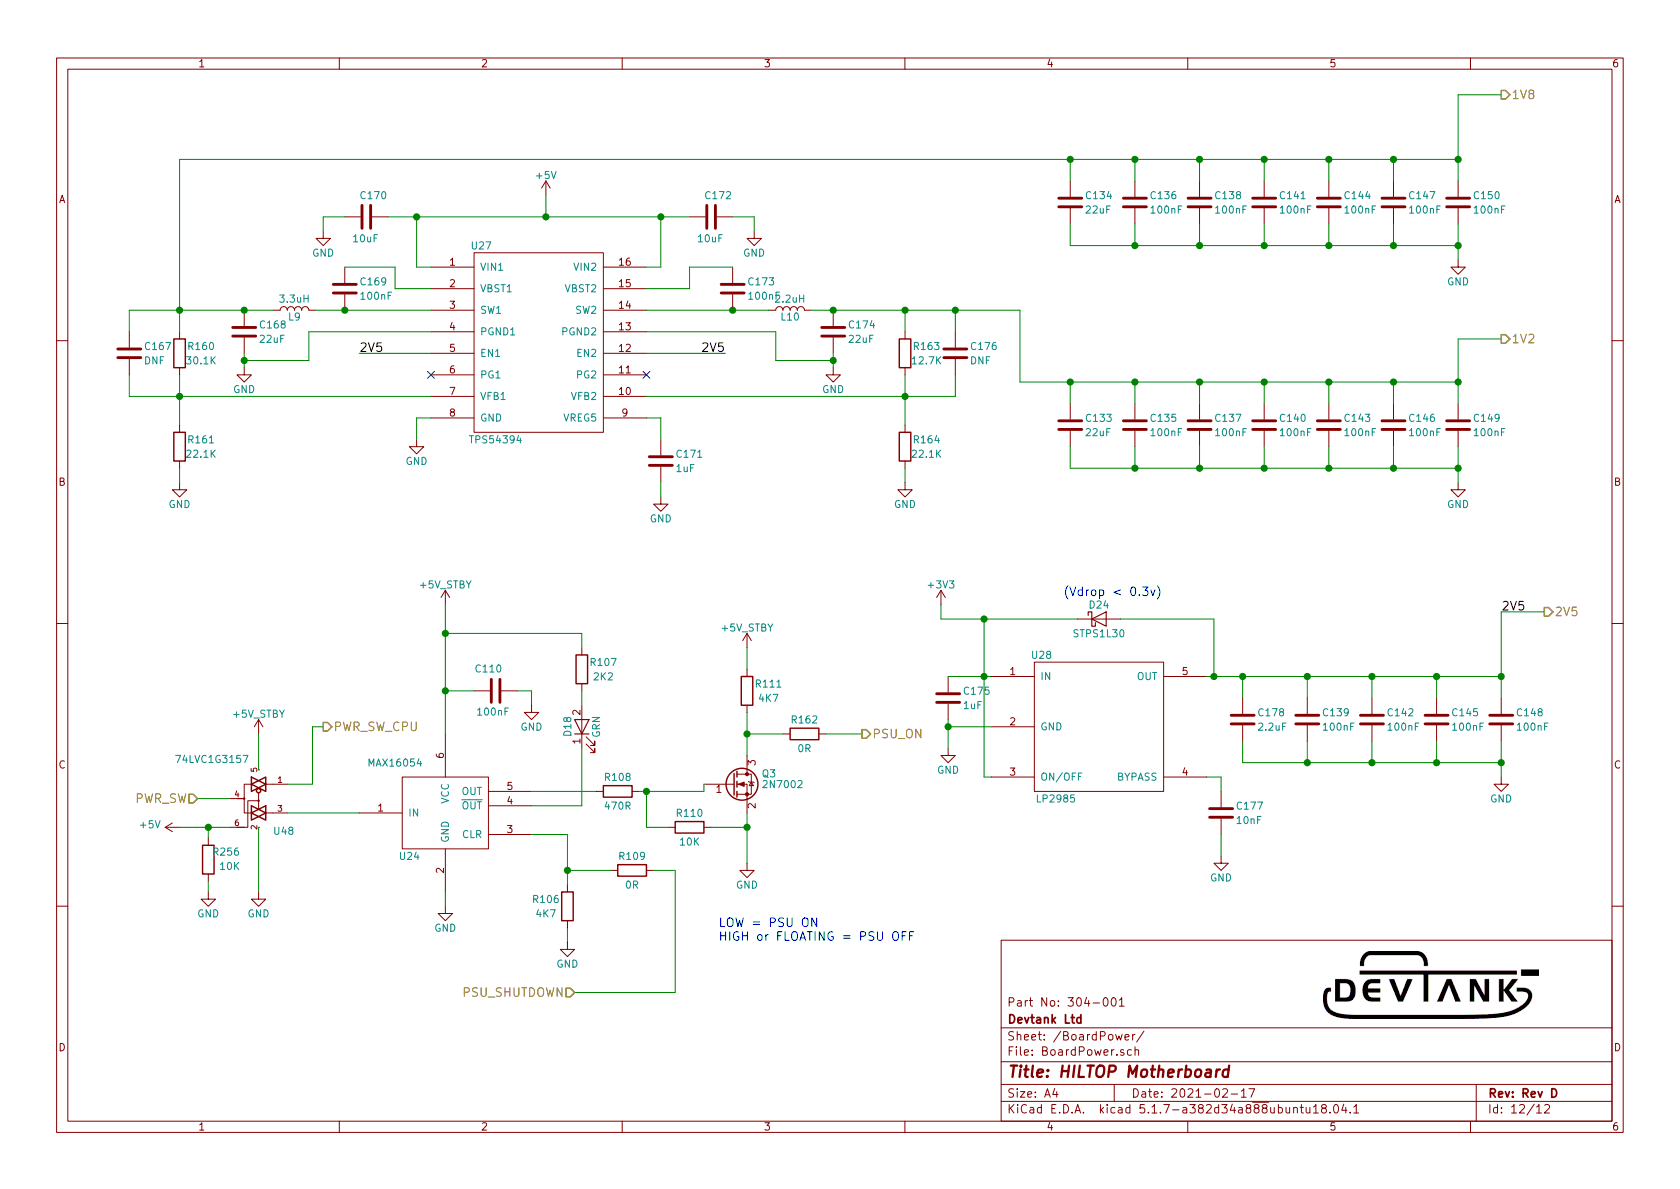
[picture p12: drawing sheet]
EESchema Schematic File Version 4
EELAYER 30 0
EELAYER END
$Descr A4 11693 8268
encoding utf-8
Sheet 12 12
Title "HILTOP Motherboard"
Date "2021-02-17"
Rev "Rev D"
Comp "Devtank Ltd"
Comment1 "Part No: 304-001"
Comment2 ""
Comment3 ""
Comment4 ""
$EndDescr
Text HLabel 10450 2350 2    60   Output ~ 0
1V2
Text HLabel 10450 650  2    60   Output ~ 0
1V8
Text HLabel 10750 4250 2    60   Output ~ 0
2V5
$Comp
L power:+3V3 #PWR0308
U 1 1
P 6550 4200
F 0 "#PWR0308" H 6550 4050 50  0001 C CNN
F 1 "+3V3" H 6550 4340 50  0000 C CNN
F 2 "" H 6550 4200 50  0000 C CNN
F 3 "" H 6550 4200 50  0000 C CNN
	1    6550 4200
	1    0    0    -1  
$EndComp
$Comp
L HILTOP_Motherboard-rescue:+5V_STBY-Devtank #PWR0297
U 1 1
P 3100 4200
F 0 "#PWR0297" H 3100 4050 50  0001 C CNN
F 1 "+5V_STBY" H 3100 4340 50  0000 C CNN
F 2 "" H 3100 4200 50  0000 C CNN
F 3 "" H 3100 4200 50  0000 C CNN
	1    3100 4200
	1    0    0    -1  
$EndComp
Text HLabel 6000 5100 2    60   Output ~ 0
PSU_ON
$Comp
L HILTOP_Motherboard-rescue:R-device R111
U 1 1
P 5200 4800
F 0 "R111" H 5350 4850 50  0000 C CNN
F 1 "4K7" H 5350 4750 50  0000 C CNN
F 2 "Resistor_SMD:R_0603_1608Metric" V 5130 4800 50  0001 C CNN
F 3 "" H 5200 4800 50  0000 C CNN
F 4 "101-009" H 5200 4800 60  0001 C CNN "Devtank"
	1    5200 4800
	1    0    0    -1  
$EndComp
$Comp
L power:GND #PWR0305
U 1 1
P 5200 6000
F 0 "#PWR0305" H 5200 5750 50  0001 C CNN
F 1 "GND" H 5200 5850 50  0000 C CNN
F 2 "" H 5200 6000 50  0000 C CNN
F 3 "" H 5200 6000 50  0000 C CNN
	1    5200 6000
	1    0    0    -1  
$EndComp
$Comp
L HILTOP_Motherboard-rescue:+5V_STBY-Devtank #PWR0304
U 1 1
P 5200 4500
F 0 "#PWR0304" H 5200 4350 50  0001 C CNN
F 1 "+5V_STBY" H 5200 4640 50  0000 C CNN
F 2 "" H 5200 4500 50  0000 C CNN
F 3 "" H 5200 4500 50  0000 C CNN
	1    5200 4500
	1    0    0    -1  
$EndComp
Wire Wire Line
	5200 4500 5200 4650
Wire Wire Line
	5200 4950 5200 5100
Connection ~ 5200 5100
Wire Wire Line
	5200 5650 5200 5750
Text Notes 5000 6550 0    60   ~ 0
LOW = PSU ON\nHIGH or FLOATING = PSU OFF
$Comp
L HILTOP_Motherboard-rescue:2N7002-Transistor Q3
U 1 1
P 5100 5450
F 0 "Q3" H 5300 5525 50  0000 L CNN
F 1 "2N7002" H 5300 5450 50  0000 L CNN
F 2 "Package_TO_SOT_SMD:SOT-23" H 5300 5375 50  0001 L CIN
F 3 "" H 5100 5450 50  0000 L CNN
F 4 "170-001" H 5100 5450 60  0001 C CNN "Devtank"
	1    5100 5450
	1    0    0    -1  
$EndComp
$Comp
L HILTOP_Motherboard-rescue:R-device R108
U 1 1
P 4300 5500
F 0 "R108" V 4200 5500 50  0000 C CNN
F 1 "470R" V 4400 5500 50  0000 C CNN
F 2 "Resistor_SMD:R_0603_1608Metric" V 4230 5500 50  0001 C CNN
F 3 "" H 4300 5500 50  0000 C CNN
F 4 "101-001" V 4300 5500 60  0001 C CNN "Devtank"
	1    4300 5500
	0    1    1    0   
$EndComp
$Comp
L HILTOP_Motherboard-rescue:R-device R110
U 1 1
P 4800 5750
F 0 "R110" V 4700 5750 50  0000 C CNN
F 1 "10K" V 4900 5750 50  0000 C CNN
F 2 "Resistor_SMD:R_0603_1608Metric" V 4730 5750 50  0001 C CNN
F 3 "" H 4800 5750 50  0000 C CNN
F 4 "101-010" V 4800 5750 60  0001 C CNN "Devtank"
	1    4800 5750
	0    1    1    0   
$EndComp
Wire Wire Line
	4450 5500 4500 5500
Wire Wire Line
	4950 5750 5200 5750
Connection ~ 5200 5750
Wire Wire Line
	4650 5750 4500 5750
Wire Wire Line
	4500 5750 4500 5500
Connection ~ 4500 5500
$Comp
L HILTOP_Motherboard-rescue:MAX16054-Devtank U24
U 1 1
P 3100 5650
F 0 "U24" H 2850 5350 50  0000 C CNN
F 1 "MAX16054" H 2750 6000 50  0000 C CNN
F 2 "Package_TO_SOT_SMD:TSOT-23-6" H 3400 5150 50  0001 C CNN
F 3 "DOCUMENTATION" H 3250 5250 50  0001 C CNN
F 4 "123-002" H 3100 5650 60  0001 C CNN "Devtank"
	1    3100 5650
	1    0    0    -1  
$EndComp
Wire Wire Line
	3700 5500 4150 5500
$Comp
L HILTOP_Motherboard-rescue:R-device R106
U 1 1
P 3950 6300
F 0 "R106" H 3800 6350 50  0000 C CNN
F 1 "4K7" H 3800 6250 50  0000 C CNN
F 2 "Resistor_SMD:R_0603_1608Metric" V 3880 6300 50  0001 C CNN
F 3 "" H 3950 6300 50  0000 C CNN
F 4 "101-009" H 3950 6300 60  0001 C CNN "Devtank"
	1    3950 6300
	1    0    0    -1  
$EndComp
Wire Wire Line
	3700 5800 3950 5800
Wire Wire Line
	3950 5800 3950 6050
Wire Wire Line
	2500 5650 2000 5650
Wire Wire Line
	3100 4200 3100 4400
$Comp
L power:GND #PWR0301
U 1 1
P 3950 6550
F 0 "#PWR0301" H 3950 6300 50  0001 C CNN
F 1 "GND" H 3950 6400 50  0000 C CNN
F 2 "" H 3950 6550 50  0000 C CNN
F 3 "" H 3950 6550 50  0000 C CNN
	1    3950 6550
	1    0    0    -1  
$EndComp
Wire Wire Line
	3950 6550 3950 6450
Text HLabel 4000 6900 0    60   Input ~ 0
PSU_SHUTDOWN
$Comp
L HILTOP_Motherboard-rescue:R-device R109
U 1 1
P 4400 6050
F 0 "R109" V 4300 6050 50  0000 C CNN
F 1 "0R" V 4500 6050 50  0000 C CNN
F 2 "Resistor_SMD:R_0603_1608Metric" V 4330 6050 50  0001 C CNN
F 3 "" H 4400 6050 50  0000 C CNN
F 4 "101-005" V 4400 6050 60  0001 C CNN "Devtank"
	1    4400 6050
	0    1    1    0   
$EndComp
Wire Wire Line
	4250 6050 3950 6050
Connection ~ 3950 6050
Wire Wire Line
	4550 6050 4700 6050
Wire Wire Line
	4700 6050 4700 6900
Wire Wire Line
	4700 6900 4000 6900
$Comp
L power:GND #PWR0298
U 1 1
P 3100 6300
F 0 "#PWR0298" H 3100 6050 50  0001 C CNN
F 1 "GND" H 3100 6150 50  0000 C CNN
F 2 "" H 3100 6300 50  0000 C CNN
F 3 "" H 3100 6300 50  0000 C CNN
	1    3100 6300
	1    0    0    -1  
$EndComp
Wire Wire Line
	3100 6300 3100 6200
$Comp
L HILTOP_Motherboard-rescue:C-device C110
U 1 1
P 3450 4800
F 0 "C110" V 3600 4750 50  0000 L CNN
F 1 "100nF" V 3300 4700 50  0000 L CNN
F 2 "Capacitor_SMD:C_0603_1608Metric" H 3488 4650 50  0001 C CNN
F 3 "" H 3450 4800 50  0000 C CNN
F 4 "105-002" V 3450 4800 60  0001 C CNN "Devtank"
	1    3450 4800
	0    -1   -1   0   
$EndComp
$Comp
L power:GND #PWR0300
U 1 1
P 3700 4900
F 0 "#PWR0300" H 3700 4650 50  0001 C CNN
F 1 "GND" H 3700 4750 50  0000 C CNN
F 2 "" H 3700 4900 50  0000 C CNN
F 3 "" H 3700 4900 50  0000 C CNN
	1    3700 4900
	1    0    0    -1  
$EndComp
Wire Wire Line
	3600 4800 3700 4800
Wire Wire Line
	3700 4800 3700 4900
$Comp
L HILTOP_Motherboard-rescue:LED-device D18
U 1 1
P 4050 5050
F 0 "D18" H 4050 5150 50  0000 C CNN
F 1 "GRN" H 4050 4950 50  0000 C CNN
F 2 "LED_SMD:LED_0402_1005Metric" H 4050 5050 50  0001 C CNN
F 3 "" H 4050 5050 50  0000 C CNN
F 4 "110-005" H 4050 5050 60  0001 C CNN "Devtank"
	1    4050 5050
	0    -1   -1   0   
$EndComp
$Comp
L HILTOP_Motherboard-rescue:R-device R107
U 1 1
P 4050 4650
F 0 "R107" H 4200 4700 50  0000 C CNN
F 1 "2K2" H 4200 4600 50  0000 C CNN
F 2 "Resistor_SMD:R_0603_1608Metric" V 3980 4650 50  0001 C CNN
F 3 "" H 4050 4650 50  0000 C CNN
F 4 "101-011" H 4050 4650 60  0001 C CNN "Devtank"
	1    4050 4650
	1    0    0    -1  
$EndComp
Wire Wire Line
	4050 4500 4050 4400
Wire Wire Line
	4050 4400 3100 4400
Connection ~ 3100 4400
Wire Wire Line
	4050 4800 4050 4900
Wire Wire Line
	4050 5200 4050 5600
Wire Wire Line
	4050 5600 3700 5600
Wire Wire Line
	3300 4800 3100 4800
Connection ~ 3100 4800
$Comp
L HILTOP_Motherboard-rescue:C-device C143
U 1 1
P 9250 2950
F 0 "C143" H 9350 3000 50  0000 L CNN
F 1 "100nF" H 9350 2900 50  0000 L CNN
F 2 "Capacitor_SMD:C_0603_1608Metric" H 9288 2800 50  0001 C CNN
F 3 "" H 9250 2950 50  0000 C CNN
F 4 "105-002" H 9250 2950 60  0001 C CNN "Devtank"
	1    9250 2950
	1    0    0    -1  
$EndComp
$Comp
L HILTOP_Motherboard-rescue:C-device C146
U 1 1
P 9700 2950
F 0 "C146" H 9800 3000 50  0000 L CNN
F 1 "100nF" H 9800 2900 50  0000 L CNN
F 2 "Capacitor_SMD:C_0603_1608Metric" H 9738 2800 50  0001 C CNN
F 3 "" H 9700 2950 50  0000 C CNN
F 4 "105-002" H 9700 2950 60  0001 C CNN "Devtank"
	1    9700 2950
	1    0    0    -1  
$EndComp
$Comp
L HILTOP_Motherboard-rescue:C-device C149
U 1 1
P 10150 2950
F 0 "C149" H 10250 3000 50  0000 L CNN
F 1 "100nF" H 10250 2900 50  0000 L CNN
F 2 "Capacitor_SMD:C_0603_1608Metric" H 10188 2800 50  0001 C CNN
F 3 "" H 10150 2950 50  0000 C CNN
F 4 "105-002" H 10150 2950 60  0001 C CNN "Devtank"
	1    10150 2950
	1    0    0    -1  
$EndComp
$Comp
L HILTOP_Motherboard-rescue:C-device C140
U 1 1
P 8800 2950
F 0 "C140" H 8900 3000 50  0000 L CNN
F 1 "100nF" H 8900 2900 50  0000 L CNN
F 2 "Capacitor_SMD:C_0603_1608Metric" H 8838 2800 50  0001 C CNN
F 3 "" H 8800 2950 50  0000 C CNN
F 4 "105-002" H 8800 2950 60  0001 C CNN "Devtank"
	1    8800 2950
	1    0    0    -1  
$EndComp
$Comp
L HILTOP_Motherboard-rescue:C-device C137
U 1 1
P 8350 2950
F 0 "C137" H 8450 3000 50  0000 L CNN
F 1 "100nF" H 8450 2900 50  0000 L CNN
F 2 "Capacitor_SMD:C_0603_1608Metric" H 8388 2800 50  0001 C CNN
F 3 "" H 8350 2950 50  0000 C CNN
F 4 "105-002" H 8350 2950 60  0001 C CNN "Devtank"
	1    8350 2950
	1    0    0    -1  
$EndComp
$Comp
L HILTOP_Motherboard-rescue:C-device C135
U 1 1
P 7900 2950
F 0 "C135" H 8000 3000 50  0000 L CNN
F 1 "100nF" H 8000 2900 50  0000 L CNN
F 2 "Capacitor_SMD:C_0603_1608Metric" H 7938 2800 50  0001 C CNN
F 3 "" H 7900 2950 50  0000 C CNN
F 4 "105-002" H 7900 2950 60  0001 C CNN "Devtank"
	1    7900 2950
	1    0    0    -1  
$EndComp
$Comp
L HILTOP_Motherboard-rescue:C-device C133
U 1 1
P 7450 2950
F 0 "C133" H 7550 3000 50  0000 L CNN
F 1 "22uF" H 7550 2900 50  0000 L CNN
F 2 "Capacitor_SMD:C_1206_3216Metric" H 7488 2800 50  0001 C CNN
F 3 "" H 7450 2950 50  0000 C CNN
F 4 "105-003" H 7450 2950 60  0001 C CNN "Devtank"
	1    7450 2950
	1    0    0    -1  
$EndComp
Wire Wire Line
	10150 2350 10150 2650
Wire Wire Line
	10150 2350 10450 2350
Wire Wire Line
	7450 2800 7450 2650
Wire Wire Line
	7100 2650 7450 2650
Connection ~ 10150 2650
Wire Wire Line
	7900 2800 7900 2650
Connection ~ 7900 2650
Wire Wire Line
	8350 2800 8350 2650
Connection ~ 8350 2650
Wire Wire Line
	8800 2800 8800 2650
Connection ~ 8800 2650
Wire Wire Line
	9250 2800 9250 2650
Connection ~ 9250 2650
Wire Wire Line
	9700 2800 9700 2650
Connection ~ 9700 2650
Wire Wire Line
	7450 3100 7450 3250
Wire Wire Line
	10150 3100 10150 3250
Wire Wire Line
	9700 3250 9700 3100
Connection ~ 9700 3250
Wire Wire Line
	9250 3250 9250 3100
Connection ~ 9250 3250
Wire Wire Line
	8800 3250 8800 3100
Connection ~ 8800 3250
Wire Wire Line
	8350 3250 8350 3100
Connection ~ 8350 3250
Wire Wire Line
	7900 3100 7900 3250
Connection ~ 7900 3250
$Comp
L power:GND #PWR0314
U 1 1
P 10150 3350
F 0 "#PWR0314" H 10150 3100 50  0001 C CNN
F 1 "GND" H 10150 3200 50  0000 C CNN
F 2 "" H 10150 3350 50  0000 C CNN
F 3 "" H 10150 3350 50  0000 C CNN
	1    10150 3350
	1    0    0    -1  
$EndComp
Connection ~ 10150 3250
$Comp
L HILTOP_Motherboard-rescue:C-device C144
U 1 1
P 9250 1400
F 0 "C144" H 9350 1450 50  0000 L CNN
F 1 "100nF" H 9350 1350 50  0000 L CNN
F 2 "Capacitor_SMD:C_0603_1608Metric" H 9288 1250 50  0001 C CNN
F 3 "" H 9250 1400 50  0000 C CNN
F 4 "105-002" H 9250 1400 60  0001 C CNN "Devtank"
	1    9250 1400
	1    0    0    -1  
$EndComp
$Comp
L HILTOP_Motherboard-rescue:C-device C147
U 1 1
P 9700 1400
F 0 "C147" H 9800 1450 50  0000 L CNN
F 1 "100nF" H 9800 1350 50  0000 L CNN
F 2 "Capacitor_SMD:C_0603_1608Metric" H 9738 1250 50  0001 C CNN
F 3 "" H 9700 1400 50  0000 C CNN
F 4 "105-002" H 9700 1400 60  0001 C CNN "Devtank"
	1    9700 1400
	1    0    0    -1  
$EndComp
$Comp
L HILTOP_Motherboard-rescue:C-device C150
U 1 1
P 10150 1400
F 0 "C150" H 10250 1450 50  0000 L CNN
F 1 "100nF" H 10250 1350 50  0000 L CNN
F 2 "Capacitor_SMD:C_0603_1608Metric" H 10188 1250 50  0001 C CNN
F 3 "" H 10150 1400 50  0000 C CNN
F 4 "105-002" H 10150 1400 60  0001 C CNN "Devtank"
	1    10150 1400
	1    0    0    -1  
$EndComp
$Comp
L HILTOP_Motherboard-rescue:C-device C141
U 1 1
P 8800 1400
F 0 "C141" H 8900 1450 50  0000 L CNN
F 1 "100nF" H 8900 1350 50  0000 L CNN
F 2 "Capacitor_SMD:C_0603_1608Metric" H 8838 1250 50  0001 C CNN
F 3 "" H 8800 1400 50  0000 C CNN
F 4 "105-002" H 8800 1400 60  0001 C CNN "Devtank"
	1    8800 1400
	1    0    0    -1  
$EndComp
$Comp
L HILTOP_Motherboard-rescue:C-device C138
U 1 1
P 8350 1400
F 0 "C138" H 8450 1450 50  0000 L CNN
F 1 "100nF" H 8450 1350 50  0000 L CNN
F 2 "Capacitor_SMD:C_0603_1608Metric" H 8388 1250 50  0001 C CNN
F 3 "" H 8350 1400 50  0000 C CNN
F 4 "105-002" H 8350 1400 60  0001 C CNN "Devtank"
	1    8350 1400
	1    0    0    -1  
$EndComp
$Comp
L HILTOP_Motherboard-rescue:C-device C136
U 1 1
P 7900 1400
F 0 "C136" H 8000 1450 50  0000 L CNN
F 1 "100nF" H 8000 1350 50  0000 L CNN
F 2 "Capacitor_SMD:C_0603_1608Metric" H 7938 1250 50  0001 C CNN
F 3 "" H 7900 1400 50  0000 C CNN
F 4 "105-002" H 7900 1400 60  0001 C CNN "Devtank"
	1    7900 1400
	1    0    0    -1  
$EndComp
$Comp
L HILTOP_Motherboard-rescue:C-device C134
U 1 1
P 7450 1400
F 0 "C134" H 7550 1450 50  0000 L CNN
F 1 "22uF" H 7550 1350 50  0000 L CNN
F 2 "Capacitor_SMD:C_1206_3216Metric" H 7488 1250 50  0001 C CNN
F 3 "" H 7450 1400 50  0000 C CNN
F 4 "105-003" H 7450 1400 60  0001 C CNN "Devtank"
	1    7450 1400
	1    0    0    -1  
$EndComp
Wire Wire Line
	10150 650  10150 1100
Wire Wire Line
	7450 1250 7450 1100
Wire Wire Line
	1250 1100 7450 1100
Connection ~ 10150 1100
Wire Wire Line
	7900 1250 7900 1100
Connection ~ 7900 1100
Wire Wire Line
	8350 1250 8350 1100
Connection ~ 8350 1100
Wire Wire Line
	8800 1250 8800 1100
Connection ~ 8800 1100
Wire Wire Line
	9250 1250 9250 1100
Connection ~ 9250 1100
Wire Wire Line
	9700 1250 9700 1100
Connection ~ 9700 1100
Wire Wire Line
	7450 1550 7450 1700
Wire Wire Line
	10150 1550 10150 1700
Wire Wire Line
	9700 1700 9700 1550
Connection ~ 9700 1700
Wire Wire Line
	9250 1700 9250 1550
Connection ~ 9250 1700
Wire Wire Line
	8800 1700 8800 1550
Connection ~ 8800 1700
Wire Wire Line
	8350 1700 8350 1550
Connection ~ 8350 1700
Wire Wire Line
	7900 1550 7900 1700
Connection ~ 7900 1700
$Comp
L power:GND #PWR0313
U 1 1
P 10150 1800
F 0 "#PWR0313" H 10150 1550 50  0001 C CNN
F 1 "GND" H 10150 1650 50  0000 C CNN
F 2 "" H 10150 1800 50  0000 C CNN
F 3 "" H 10150 1800 50  0000 C CNN
	1    10150 1800
	1    0    0    -1  
$EndComp
Connection ~ 10150 1700
Wire Wire Line
	10450 650  10150 650 
$Comp
L HILTOP_Motherboard-rescue:C-device C142
U 1 1
P 9550 5000
F 0 "C142" H 9650 5050 50  0000 L CNN
F 1 "100nF" H 9650 4950 50  0000 L CNN
F 2 "Capacitor_SMD:C_0603_1608Metric" H 9588 4850 50  0001 C CNN
F 3 "" H 9550 5000 50  0000 C CNN
F 4 "105-002" H 9550 5000 60  0001 C CNN "Devtank"
	1    9550 5000
	1    0    0    -1  
$EndComp
$Comp
L HILTOP_Motherboard-rescue:C-device C145
U 1 1
P 10000 5000
F 0 "C145" H 10100 5050 50  0000 L CNN
F 1 "100nF" H 10100 4950 50  0000 L CNN
F 2 "Capacitor_SMD:C_0603_1608Metric" H 10038 4850 50  0001 C CNN
F 3 "" H 10000 5000 50  0000 C CNN
F 4 "105-002" H 10000 5000 60  0001 C CNN "Devtank"
	1    10000 5000
	1    0    0    -1  
$EndComp
$Comp
L HILTOP_Motherboard-rescue:C-device C148
U 1 1
P 10450 5000
F 0 "C148" H 10550 5050 50  0000 L CNN
F 1 "100nF" H 10550 4950 50  0000 L CNN
F 2 "Capacitor_SMD:C_0603_1608Metric" H 10488 4850 50  0001 C CNN
F 3 "" H 10450 5000 50  0000 C CNN
F 4 "105-002" H 10450 5000 60  0001 C CNN "Devtank"
	1    10450 5000
	1    0    0    -1  
$EndComp
$Comp
L HILTOP_Motherboard-rescue:C-device C139
U 1 1
P 9100 5000
F 0 "C139" H 9200 5050 50  0000 L CNN
F 1 "100nF" H 9200 4950 50  0000 L CNN
F 2 "Capacitor_SMD:C_0603_1608Metric" H 9138 4850 50  0001 C CNN
F 3 "" H 9100 5000 50  0000 C CNN
F 4 "105-002" H 9100 5000 60  0001 C CNN "Devtank"
	1    9100 5000
	1    0    0    -1  
$EndComp
Wire Wire Line
	10450 4250 10450 4700
Connection ~ 10450 4700
Wire Wire Line
	9100 4700 9100 4850
Connection ~ 9100 4700
Wire Wire Line
	9550 4700 9550 4850
Connection ~ 9550 4700
Wire Wire Line
	10000 4700 10000 4850
Connection ~ 10000 4700
Wire Wire Line
	10450 5150 10450 5300
Wire Wire Line
	10000 5300 10000 5150
Connection ~ 10000 5300
Wire Wire Line
	9550 5300 9550 5150
Connection ~ 9550 5300
Wire Wire Line
	9100 5150 9100 5300
Connection ~ 9100 5300
$Comp
L power:GND #PWR0312
U 1 1
P 10450 5400
F 0 "#PWR0312" H 10450 5150 50  0001 C CNN
F 1 "GND" H 10450 5250 50  0000 C CNN
F 2 "" H 10450 5400 50  0000 C CNN
F 3 "" H 10450 5400 50  0000 C CNN
	1    10450 5400
	1    0    0    -1  
$EndComp
Connection ~ 10450 5300
Wire Wire Line
	8650 5300 9100 5300
Wire Wire Line
	8400 4700 8450 4700
Wire Wire Line
	10750 4250 10450 4250
$Comp
L HILTOP_Motherboard-rescue:LP2985-Devtank U28
U 1 1
P 7650 5050
F 0 "U28" H 7250 5550 50  0000 C CNN
F 1 "LP2985" H 7350 4550 50  0000 C CNN
F 2 "Package_TO_SOT_SMD:SOT-23-5" H 7750 4450 50  0001 C CNN
F 3 "DOCUMENTATION" H 7900 4550 50  0001 C CNN
F 4 "150-001" H 7650 5050 60  0001 C CNN "Devtank"
	1    7650 5050
	1    0    0    -1  
$EndComp
$Comp
L HILTOP_Motherboard-rescue:D_Schottky-device D24
U 1 1
P 7650 4300
F 0 "D24" H 7650 4400 50  0000 C CNN
F 1 "STPS1L30" H 7650 4200 50  0000 C CNN
F 2 "Diodes_SMD:D_SMB" H 7650 4300 50  0001 C CNN
F 3 "" H 7650 4300 50  0000 C CNN
F 4 "133-001" H 7650 4300 60  0001 C CNN "Devtank"
	1    7650 4300
	1    0    0    -1  
$EndComp
Wire Wire Line
	7800 4300 8450 4300
Wire Wire Line
	8450 4300 8450 4700
Connection ~ 8450 4700
Wire Wire Line
	6600 4700 6850 4700
Wire Wire Line
	6850 4300 6850 4700
Wire Wire Line
	6550 4300 6850 4300
Wire Wire Line
	6550 4200 6550 4300
Connection ~ 6850 4300
$Comp
L power:GND #PWR0309
U 1 1
P 6600 5200
F 0 "#PWR0309" H 6600 4950 50  0001 C CNN
F 1 "GND" H 6600 5050 50  0000 C CNN
F 2 "" H 6600 5200 50  0000 C CNN
F 3 "" H 6600 5200 50  0000 C CNN
	1    6600 5200
	1    0    0    -1  
$EndComp
Wire Wire Line
	6600 5000 6600 5050
Wire Wire Line
	6600 5050 6900 5050
Wire Wire Line
	6850 5400 6900 5400
Connection ~ 6850 4700
$Comp
L HILTOP_Motherboard-rescue:C-device C175
U 1 1
P 6600 4850
F 0 "C175" H 6700 4900 50  0000 L CNN
F 1 "1uF" H 6700 4800 50  0000 L CNN
F 2 "Capacitor_SMD:C_0603_1608Metric" H 6638 4700 50  0001 C CNN
F 3 "" H 6600 4850 50  0000 C CNN
F 4 "105-014" H 6600 4850 60  0001 C CNN "Devtank"
	1    6600 4850
	1    0    0    -1  
$EndComp
Connection ~ 6600 5050
$Comp
L HILTOP_Motherboard-rescue:C-device C178
U 1 1
P 8650 5000
F 0 "C178" H 8750 5050 50  0000 L CNN
F 1 "2.2uF" H 8750 4950 50  0000 L CNN
F 2 "Capacitor_SMD:C_0805_2012Metric" H 8688 4850 50  0001 C CNN
F 3 "" H 8650 5000 50  0000 C CNN
F 4 "105-005" H 8650 5000 60  0001 C CNN "Devtank"
	1    8650 5000
	1    0    0    -1  
$EndComp
Wire Wire Line
	8650 4850 8650 4700
Connection ~ 8650 4700
Wire Wire Line
	8650 5150 8650 5300
$Comp
L HILTOP_Motherboard-rescue:C-device C177
U 1 1
P 8500 5650
F 0 "C177" H 8600 5700 50  0000 L CNN
F 1 "10nF" H 8600 5600 50  0000 L CNN
F 2 "Capacitor_SMD:C_0603_1608Metric" H 8538 5500 50  0001 C CNN
F 3 "" H 8500 5650 50  0000 C CNN
F 4 "105-006" H 8500 5650 60  0001 C CNN "Devtank"
	1    8500 5650
	1    0    0    -1  
$EndComp
Wire Wire Line
	8400 5400 8500 5400
Wire Wire Line
	8500 5400 8500 5500
$Comp
L power:GND #PWR0311
U 1 1
P 8500 5950
F 0 "#PWR0311" H 8500 5700 50  0001 C CNN
F 1 "GND" H 8500 5800 50  0000 C CNN
F 2 "" H 8500 5950 50  0000 C CNN
F 3 "" H 8500 5950 50  0000 C CNN
	1    8500 5950
	1    0    0    -1  
$EndComp
Wire Wire Line
	8500 5950 8500 5800
Text Notes 7400 4150 0    60   ~ 0
(Vdrop < 0.3v)
Text Label 10450 4250 0    60   ~ 0
2V5
Wire Wire Line
	4500 2450 5050 2450
Wire Wire Line
	3000 2450 2500 2450
Text Label 5050 2450 2    60   ~ 0
2V5
Text Label 2500 2450 0    60   ~ 0
2V5
$Comp
L HILTOP_Motherboard-rescue:L-device L9
U 1 1
P 2050 2150
F 0 "L9" V 2000 2150 50  0000 C CNN
F 1 "3.3uH" V 2125 2150 50  0000 C CNN
F 2 "Devtank_PCB_Lib:Inductor_8x8" H 2050 2150 50  0001 C CNN
F 3 "" H 2050 2150 50  0000 C CNN
F 4 "112-003" V 2050 2150 60  0001 C CNN "Devtank"
	1    2050 2150
	0    -1   -1   0   
$EndComp
$Comp
L HILTOP_Motherboard-rescue:L-device L10
U 1 1
P 5500 2150
F 0 "L10" V 5450 2150 50  0000 C CNN
F 1 "2.2uH" V 5575 2150 50  0000 C CNN
F 2 "Devtank_PCB_Lib:Inductor_8x8" H 5500 2150 50  0001 C CNN
F 3 "" H 5500 2150 50  0000 C CNN
F 4 "112-002" V 5500 2150 60  0001 C CNN "Devtank"
	1    5500 2150
	0    -1   -1   0   
$EndComp
$Comp
L HILTOP_Motherboard-rescue:C-device C173
U 1 1
P 5100 2000
F 0 "C173" H 5200 2050 50  0000 L CNN
F 1 "100nF" H 5200 1950 50  0000 L CNN
F 2 "Capacitor_SMD:C_0603_1608Metric" H 5138 1850 50  0001 C CNN
F 3 "" H 5100 2000 50  0000 C CNN
F 4 "105-002" H 5100 2000 60  0001 C CNN "Devtank"
	1    5100 2000
	1    0    0    -1  
$EndComp
$Comp
L HILTOP_Motherboard-rescue:TPS54394-Devtank U27
U 1 1
P 3750 2450
F 0 "U27" H 3350 3200 50  0000 C CNN
F 1 "TPS54394" H 3450 1850 50  0000 C CNN
F 2 "Devtank_PCB_Lib:HTSSOP-16_4.4x5mm_Pitch0.65mm" H 3900 1750 50  0001 C CNN
F 3 "DOCUMENTATION" H 4050 1850 50  0001 C CNN
F 4 "151-002" H 3750 2450 60  0001 C CNN "Devtank"
	1    3750 2450
	1    0    0    -1  
$EndComp
$Comp
L HILTOP_Motherboard-rescue:C-device C169
U 1 1
P 2400 2000
F 0 "C169" H 2500 2050 50  0000 L CNN
F 1 "100nF" H 2500 1950 50  0000 L CNN
F 2 "Capacitor_SMD:C_0603_1608Metric" H 2438 1850 50  0001 C CNN
F 3 "" H 2400 2000 50  0000 C CNN
F 4 "105-002" H 2400 2000 60  0001 C CNN "Devtank"
	1    2400 2000
	1    0    0    -1  
$EndComp
Wire Wire Line
	4500 2150 5100 2150
Connection ~ 5100 2150
$Comp
L power:GND #PWR0307
U 1 1
P 5800 2550
F 0 "#PWR0307" H 5800 2300 50  0001 C CNN
F 1 "GND" H 5800 2400 50  0000 C CNN
F 2 "" H 5800 2550 50  0000 C CNN
F 3 "" H 5800 2550 50  0000 C CNN
	1    5800 2550
	1    0    0    -1  
$EndComp
Wire Wire Line
	5800 2450 5800 2500
Wire Wire Line
	5650 2150 5800 2150
Wire Wire Line
	4500 2300 5400 2300
Wire Wire Line
	5400 2300 5400 2500
Wire Wire Line
	5400 2500 5800 2500
Connection ~ 5800 2500
Wire Wire Line
	4500 2000 4800 2000
Wire Wire Line
	4800 2000 4800 1850
Wire Wire Line
	4800 1850 5100 1850
Wire Wire Line
	4500 1850 4600 1850
Wire Wire Line
	4600 1850 4600 1500
Wire Wire Line
	2700 1500 2900 1500
Wire Wire Line
	2900 1500 2900 1850
Wire Wire Line
	2900 1850 3000 1850
$Comp
L power:+5V #PWR0302
U 1 1
P 3800 1350
F 0 "#PWR0302" H 3800 1200 50  0001 C CNN
F 1 "+5V" H 3800 1490 50  0000 C CNN
F 2 "" H 3800 1350 50  0000 C CNN
F 3 "" H 3800 1350 50  0000 C CNN
	1    3800 1350
	1    0    0    -1  
$EndComp
Wire Wire Line
	3800 1350 3800 1500
Connection ~ 3800 1500
Wire Wire Line
	2400 1850 2750 1850
Wire Wire Line
	2750 1850 2750 2000
Wire Wire Line
	2750 2000 3000 2000
Wire Wire Line
	2200 2150 2400 2150
Connection ~ 2400 2150
$Comp
L power:GND #PWR0295
U 1 1
P 1700 2550
F 0 "#PWR0295" H 1700 2300 50  0001 C CNN
F 1 "GND" H 1700 2400 50  0000 C CNN
F 2 "" H 1700 2550 50  0000 C CNN
F 3 "" H 1700 2550 50  0000 C CNN
	1    1700 2550
	1    0    0    -1  
$EndComp
Wire Wire Line
	900  2150 1250 2150
Wire Wire Line
	1700 2450 1700 2500
Wire Wire Line
	3000 2300 2150 2300
Wire Wire Line
	2150 2300 2150 2500
Wire Wire Line
	2150 2500 1700 2500
Connection ~ 1700 2500
$Comp
L HILTOP_Motherboard-rescue:R-device R160
U 1 1
P 1250 2450
F 0 "R160" H 1400 2500 50  0000 C CNN
F 1 "30.1K" H 1400 2400 50  0000 C CNN
F 2 "Resistor_SMD:R_0603_1608Metric" V 1180 2450 50  0001 C CNN
F 3 "" H 1250 2450 50  0000 C CNN
F 4 "101-003" H 1250 2450 60  0001 C CNN "Devtank"
	1    1250 2450
	1    0    0    -1  
$EndComp
$Comp
L HILTOP_Motherboard-rescue:C-device C170
U 1 1
P 2550 1500
F 0 "C170" V 2400 1450 50  0000 L CNN
F 1 "10uF" V 2700 1400 50  0000 L CNN
F 2 "Capacitor_SMD:C_0805_2012Metric" H 2588 1350 50  0001 C CNN
F 3 "" H 2550 1500 50  0000 C CNN
F 4 "105-001" V 2550 1500 60  0001 C CNN "Devtank"
	1    2550 1500
	0    1    1    0   
$EndComp
$Comp
L HILTOP_Motherboard-rescue:C-device C172
U 1 1
P 4950 1500
F 0 "C172" V 4800 1450 50  0000 L CNN
F 1 "10uF" V 5100 1400 50  0000 L CNN
F 2 "Capacitor_SMD:C_0805_2012Metric" H 4988 1350 50  0001 C CNN
F 3 "" H 4950 1500 50  0000 C CNN
F 4 "105-001" V 4950 1500 60  0001 C CNN "Devtank"
	1    4950 1500
	0    1    1    0   
$EndComp
$Comp
L power:GND #PWR0296
U 1 1
P 2250 1600
F 0 "#PWR0296" H 2250 1350 50  0001 C CNN
F 1 "GND" H 2250 1450 50  0000 C CNN
F 2 "" H 2250 1600 50  0000 C CNN
F 3 "" H 2250 1600 50  0000 C CNN
	1    2250 1600
	1    0    0    -1  
$EndComp
$Comp
L power:GND #PWR0306
U 1 1
P 5250 1600
F 0 "#PWR0306" H 5250 1350 50  0001 C CNN
F 1 "GND" H 5250 1450 50  0000 C CNN
F 2 "" H 5250 1600 50  0000 C CNN
F 3 "" H 5250 1600 50  0000 C CNN
	1    5250 1600
	1    0    0    -1  
$EndComp
Wire Wire Line
	5250 1600 5250 1500
Wire Wire Line
	5250 1500 5100 1500
Connection ~ 4600 1500
Connection ~ 2900 1500
Wire Wire Line
	2400 1500 2250 1500
Wire Wire Line
	2250 1500 2250 1600
$Comp
L HILTOP_Motherboard-rescue:R-device R161
U 1 1
P 1250 3100
F 0 "R161" H 1400 3150 50  0000 C CNN
F 1 "22.1K" H 1400 3050 50  0000 C CNN
F 2 "Resistor_SMD:R_0603_1608Metric" V 1180 3100 50  0001 C CNN
F 3 "" H 1250 3100 50  0000 C CNN
F 4 "101-002" H 1250 3100 60  0001 C CNN "Devtank"
	1    1250 3100
	1    0    0    -1  
$EndComp
$Comp
L HILTOP_Motherboard-rescue:R-device R163
U 1 1
P 6300 2450
F 0 "R163" H 6450 2500 50  0000 C CNN
F 1 "12.7K" H 6450 2400 50  0000 C CNN
F 2 "Resistor_SMD:R_0603_1608Metric" V 6230 2450 50  0001 C CNN
F 3 "" H 6300 2450 50  0000 C CNN
F 4 "101-004" H 6300 2450 60  0001 C CNN "Devtank"
	1    6300 2450
	1    0    0    -1  
$EndComp
$Comp
L HILTOP_Motherboard-rescue:R-device R164
U 1 1
P 6300 3100
F 0 "R164" H 6450 3150 50  0000 C CNN
F 1 "22.1K" H 6450 3050 50  0000 C CNN
F 2 "Resistor_SMD:R_0603_1608Metric" V 6230 3100 50  0001 C CNN
F 3 "" H 6300 3100 50  0000 C CNN
F 4 "101-002" H 6300 3100 60  0001 C CNN "Devtank"
	1    6300 3100
	1    0    0    -1  
$EndComp
Wire Wire Line
	900  2750 1250 2750
Wire Wire Line
	1250 2600 1250 2750
Connection ~ 1250 2750
$Comp
L power:GND #PWR0299
U 1 1
P 2900 3050
F 0 "#PWR0299" H 2900 2800 50  0001 C CNN
F 1 "GND" H 2900 2900 50  0000 C CNN
F 2 "" H 2900 3050 50  0000 C CNN
F 3 "" H 2900 3050 50  0000 C CNN
	1    2900 3050
	1    0    0    -1  
$EndComp
$Comp
L power:GND #PWR0303
U 1 1
P 4600 3450
F 0 "#PWR0303" H 4600 3200 50  0001 C CNN
F 1 "GND" H 4600 3300 50  0000 C CNN
F 2 "" H 4600 3450 50  0000 C CNN
F 3 "" H 4600 3450 50  0000 C CNN
	1    4600 3450
	1    0    0    -1  
$EndComp
Wire Wire Line
	4600 2900 4500 2900
Wire Wire Line
	3000 2900 2900 2900
Wire Wire Line
	2900 2900 2900 3050
$Comp
L power:GND #PWR0294
U 1 1
P 1250 3350
F 0 "#PWR0294" H 1250 3100 50  0001 C CNN
F 1 "GND" H 1250 3200 50  0000 C CNN
F 2 "" H 1250 3350 50  0000 C CNN
F 3 "" H 1250 3350 50  0000 C CNN
	1    1250 3350
	1    0    0    -1  
$EndComp
Wire Wire Line
	1250 3350 1250 3250
Wire Wire Line
	4500 2750 6300 2750
Wire Wire Line
	6300 2600 6300 2750
Connection ~ 6300 2750
$Comp
L power:GND #PWR0310
U 1 1
P 6300 3350
F 0 "#PWR0310" H 6300 3100 50  0001 C CNN
F 1 "GND" H 6300 3200 50  0000 C CNN
F 2 "" H 6300 3350 50  0000 C CNN
F 3 "" H 6300 3350 50  0000 C CNN
	1    6300 3350
	1    0    0    -1  
$EndComp
Wire Wire Line
	6300 3250 6300 3350
Wire Wire Line
	1250 1100 1250 2150
Connection ~ 7450 1100
Connection ~ 1250 2150
Connection ~ 1700 2150
Wire Wire Line
	6300 2150 6300 2300
Connection ~ 5800 2150
Connection ~ 7450 2650
Connection ~ 6300 2150
$Comp
L HILTOP_Motherboard-rescue:C-device C167
U 1 1
P 900 2450
F 0 "C167" H 1000 2500 50  0000 L CNN
F 1 "DNF" H 1000 2400 50  0000 L CNN
F 2 "Capacitor_SMD:C_0603_1608Metric" H 938 2300 50  0001 C CNN
F 3 "" H 900 2450 50  0000 C CNN
	1    900  2450
	1    0    0    -1  
$EndComp
Wire Wire Line
	900  2300 900  2150
Wire Wire Line
	900  2600 900  2750
$Comp
L HILTOP_Motherboard-rescue:C-device C176
U 1 1
P 6650 2450
F 0 "C176" H 6750 2500 50  0000 L CNN
F 1 "DNF" H 6750 2400 50  0000 L CNN
F 2 "Capacitor_SMD:C_0603_1608Metric" H 6688 2300 50  0001 C CNN
F 3 "" H 6650 2450 50  0000 C CNN
	1    6650 2450
	1    0    0    -1  
$EndComp
Wire Wire Line
	6650 2300 6650 2150
Connection ~ 6650 2150
Wire Wire Line
	6650 2750 6650 2600
$Comp
L HILTOP_Motherboard-rescue:C-device C174
U 1 1
P 5800 2300
F 0 "C174" H 5900 2350 50  0000 L CNN
F 1 "22uF" H 5900 2250 50  0000 L CNN
F 2 "Capacitor_SMD:C_1206_3216Metric" H 5838 2150 50  0001 C CNN
F 3 "" H 5800 2300 50  0000 C CNN
F 4 "105-003" H 5800 2300 60  0001 C CNN "Devtank"
	1    5800 2300
	1    0    0    -1  
$EndComp
$Comp
L HILTOP_Motherboard-rescue:C-device C168
U 1 1
P 1700 2300
F 0 "C168" H 1800 2350 50  0000 L CNN
F 1 "22uF" H 1800 2250 50  0000 L CNN
F 2 "Capacitor_SMD:C_1206_3216Metric" H 1738 2150 50  0001 C CNN
F 3 "" H 1700 2300 50  0000 C CNN
F 4 "105-003" H 1700 2300 60  0001 C CNN "Devtank"
	1    1700 2300
	1    0    0    -1  
$EndComp
Wire Wire Line
	7450 1700 7900 1700
Wire Wire Line
	7100 2150 7100 2650
Wire Wire Line
	7450 3250 7900 3250
$Comp
L HILTOP_Motherboard-rescue:C-device C171
U 1 1
P 4600 3200
F 0 "C171" H 4700 3250 50  0000 L CNN
F 1 "1uF" H 4700 3150 50  0000 L CNN
F 2 "Capacitor_SMD:C_0805_2012Metric" H 4638 3050 50  0001 C CNN
F 3 "" H 4600 3200 50  0000 C CNN
F 4 "105-004" H 4600 3200 60  0001 C CNN "Devtank"
	1    4600 3200
	1    0    0    -1  
$EndComp
Wire Wire Line
	4600 3050 4600 2900
Wire Wire Line
	4600 3450 4600 3350
$Comp
L HILTOP_Motherboard-rescue:R-device R162
U 1 1
P 5600 5100
F 0 "R162" V 5500 5100 50  0000 C CNN
F 1 "0R" V 5700 5100 50  0000 C CNN
F 2 "Resistor_SMD:R_0603_1608Metric" V 5530 5100 50  0001 C CNN
F 3 "" H 5600 5100 50  0000 C CNN
F 4 "101-005" V 5600 5100 60  0001 C CNN "Devtank"
	1    5600 5100
	0    1    1    0   
$EndComp
Wire Wire Line
	5450 5100 5200 5100
Wire Wire Line
	5750 5100 6000 5100
Wire Wire Line
	4900 5500 4900 5450
Wire Wire Line
	5200 5100 5200 5250
Wire Wire Line
	5200 5750 5200 6000
Wire Wire Line
	4500 5500 4900 5500
Wire Wire Line
	3950 6050 3950 6150
Wire Wire Line
	3100 4400 3100 4800
Wire Wire Line
	3100 4800 3100 5100
Wire Wire Line
	10150 2650 10150 2800
Wire Wire Line
	7900 2650 8350 2650
Wire Wire Line
	8350 2650 8800 2650
Wire Wire Line
	8800 2650 9250 2650
Wire Wire Line
	9250 2650 9700 2650
Wire Wire Line
	9700 2650 10150 2650
Wire Wire Line
	9700 3250 10150 3250
Wire Wire Line
	9250 3250 9700 3250
Wire Wire Line
	8800 3250 9250 3250
Wire Wire Line
	8350 3250 8800 3250
Wire Wire Line
	7900 3250 8350 3250
Wire Wire Line
	10150 3250 10150 3350
Wire Wire Line
	10150 1100 10150 1250
Wire Wire Line
	7900 1100 8350 1100
Wire Wire Line
	8350 1100 8800 1100
Wire Wire Line
	8800 1100 9250 1100
Wire Wire Line
	9250 1100 9700 1100
Wire Wire Line
	9700 1100 10150 1100
Wire Wire Line
	9700 1700 10150 1700
Wire Wire Line
	9250 1700 9700 1700
Wire Wire Line
	8800 1700 9250 1700
Wire Wire Line
	8350 1700 8800 1700
Wire Wire Line
	7900 1700 8350 1700
Wire Wire Line
	10150 1700 10150 1800
Wire Wire Line
	10450 4700 10450 4850
Wire Wire Line
	9100 4700 9550 4700
Wire Wire Line
	9550 4700 10000 4700
Wire Wire Line
	10000 4700 10450 4700
Wire Wire Line
	10000 5300 10450 5300
Wire Wire Line
	9550 5300 10000 5300
Wire Wire Line
	9100 5300 9550 5300
Wire Wire Line
	10450 5300 10450 5400
Wire Wire Line
	8450 4700 8650 4700
Wire Wire Line
	6850 4300 7500 4300
Wire Wire Line
	6850 4700 6900 4700
Wire Wire Line
	6850 4700 6850 5400
Wire Wire Line
	6600 5050 6600 5200
Wire Wire Line
	8650 4700 9100 4700
Wire Wire Line
	5100 2150 5350 2150
Wire Wire Line
	5800 2500 5800 2550
Wire Wire Line
	3800 1500 4600 1500
Wire Wire Line
	2400 2150 3000 2150
Wire Wire Line
	1700 2500 1700 2550
Wire Wire Line
	4600 1500 4800 1500
Wire Wire Line
	2900 1500 3800 1500
Wire Wire Line
	1250 2750 3000 2750
Wire Wire Line
	1250 2750 1250 2950
Wire Wire Line
	6300 2750 6650 2750
Wire Wire Line
	6300 2750 6300 2950
Wire Wire Line
	7450 1100 7900 1100
Wire Wire Line
	1250 2150 1700 2150
Wire Wire Line
	1250 2150 1250 2300
Wire Wire Line
	1700 2150 1900 2150
Wire Wire Line
	5800 2150 6300 2150
Wire Wire Line
	7450 2650 7900 2650
Wire Wire Line
	6300 2150 6650 2150
Wire Wire Line
	6650 2150 7100 2150
NoConn ~ 4500 2600
NoConn ~ 3000 2600
Wire Wire Line
	1800 5100 1800 5350
Wire Wire Line
	1450 6125 1450 6200
$Comp
L power:GND #PWR073
U 1 1
P 1450 6200
F 0 "#PWR073" H 1450 5950 50  0001 C CNN
F 1 "GND" H 1450 6050 50  0000 C CNN
F 2 "" H 1450 6200 50  0000 C CNN
F 3 "" H 1450 6200 50  0000 C CNN
	1    1450 6200
	1    0    0    -1  
$EndComp
Wire Wire Line
	1450 5750 1600 5750
Connection ~ 1450 5750
Wire Wire Line
	1450 5825 1450 5750
$Comp
L HILTOP_Motherboard-rescue:R-device R256
U 1 1
P 1450 5975
F 0 "R256" H 1325 5925 50  0000 C CNN
F 1 "10K" H 1300 6025 50  0000 C CNN
F 2 "Resistor_SMD:R_0603_1608Metric" V 1380 5975 50  0001 C CNN
F 3 "" H 1450 5975 50  0000 C CNN
F 4 "101-010" V 1450 5975 60  0001 C CNN "Devtank"
	1    1450 5975
	-1   0    0    1   
$EndComp
Wire Wire Line
	1250 5750 1450 5750
Wire Wire Line
	1375 5550 1600 5550
Wire Wire Line
	1800 6200 1800 5750
$Comp
L power:GND #PWR075
U 1 1
P 1800 6200
F 0 "#PWR075" H 1800 5950 50  0001 C CNN
F 1 "GND" H 1800 6050 50  0000 C CNN
F 2 "" H 1800 6200 50  0000 C CNN
F 3 "" H 1800 6200 50  0000 C CNN
	1    1800 6200
	1    0    0    -1  
$EndComp
$Comp
L power:+5V #PWR070
U 1 1
P 1250 5750
F 0 "#PWR070" H 1250 5600 50  0001 C CNN
F 1 "+5V" V 1265 5878 50  0000 L CNN
F 2 "" H 1250 5750 50  0001 C CNN
F 3 "" H 1250 5750 50  0001 C CNN
	1    1250 5750
	0    -1   -1   0   
$EndComp
$Comp
L HILTOP_Motherboard-rescue:+5V_STBY-Devtank #PWR074
U 1 1
P 1800 5100
F 0 "#PWR074" H 1800 4950 50  0001 C CNN
F 1 "+5V_STBY" H 1800 5240 50  0000 C CNN
F 2 "" H 1800 5100 50  0000 C CNN
F 3 "" H 1800 5100 50  0000 C CNN
	1    1800 5100
	1    0    0    -1  
$EndComp
$Comp
L HILTOP_Motherboard-rescue:74LVC1G3157-Devtank U48
U 1 1
P 1800 5550
F 0 "U48" H 1975 5325 50  0000 C CNN
F 1 "74LVC1G3157" H 1475 5825 50  0000 C CNN
F 2 "Package_SO:TSOP-6_1.65x3.05mm_P0.95mm" H 1800 5550 50  0001 C CNN
F 3 "http://www.ti.com/lit/sg/scyt129e/scyt129e.pdf" H 1800 5550 50  0001 C CNN
	1    1800 5550
	1    0    0    -1  
$EndComp
Text HLabel 1375 5550 0    60   Input ~ 0
PWR_SW
Wire Wire Line
	2000 5450 2175 5450
Text HLabel 2250 5050 2    60   Output ~ 0
PWR_SW_CPU
Wire Wire Line
	2175 5050 2250 5050
Wire Wire Line
	2175 5050 2175 5450
$EndSCHEMATC
